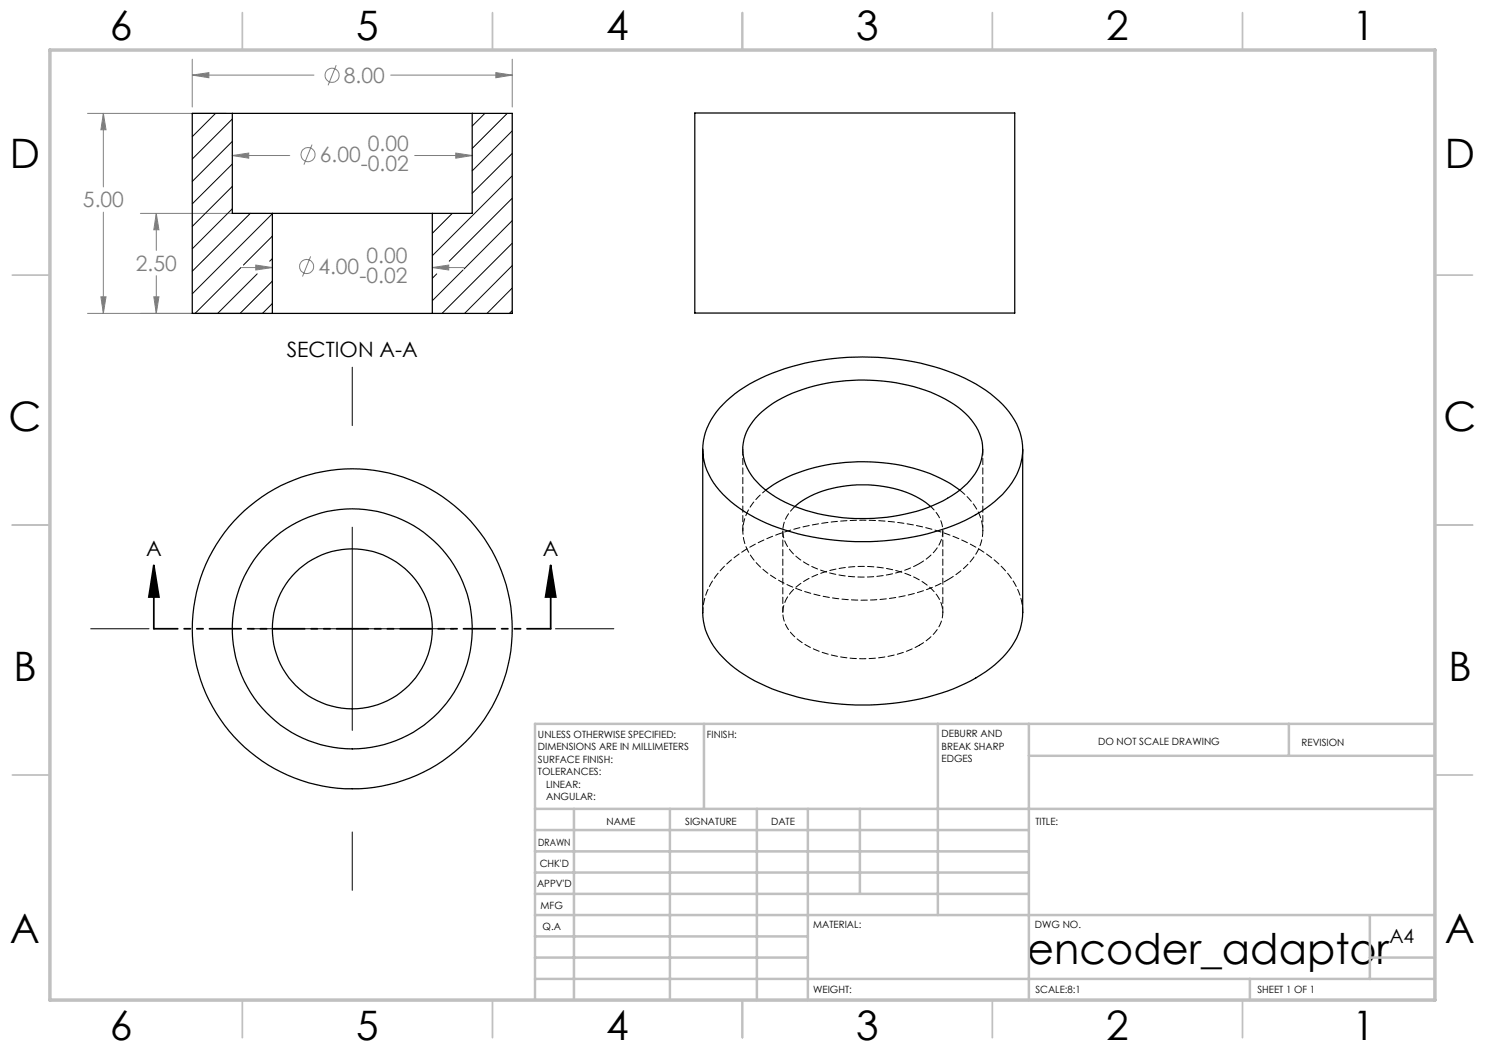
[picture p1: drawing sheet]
<svg xmlns="http://www.w3.org/2000/svg" width="297mm" height="210mm" viewBox="0 0 297 210" stroke-linecap="round" stroke-linejoin="round" font-family="sans-serif">
<g fill="none" stroke="#808080" stroke-width=".2">
<path d="M38.5 15l3.3-.5v1zM38.5 11.8v9.6M38.5 15h24.3M67.2 13l-1.6 4.1M78.1 15h24.3M99.2 14.5l3.2 .5-3.2 .5zM102.4 11.8v9.6M17.5 22.7h27.7M20.7 22.7l.5 3.3h-1zM20.7 22.7v14.7M46.5 31.1l3.2-.5v1zM46.5 31.1h11.5"/>
<path d="M62.4 28.9l-1.6 4M82.9 31.1h11.5M91.2 30.6l3.2 .5-3.2 .5zM20.2 59.4h1l-.5 3.3zM20.7 42.4v20.3M28.1 42.7h25.1M30.8 59.4h1l-.5 3.3zM31.3 42.7l.5 3.3h-1zM31.3 42.7v7.4M31.3 55.1v7.6M48.1 53.5h6.4M51.2 53l3.3 .5-3.3 .5z"/>
<path d="M62.1 51.3l-1.6 4M86.5 53.5l3.2-.5v1zM86.5 53.5h6.3M17.5 62.7h35.7"/>
<circle cx="66.4" cy="15.1" r="1.41"/>
<circle cx="61.6" cy="30.9" r="1.41"/>
<circle cx="61.3" cy="53.3" r="1.4"/>
</g>
<path d="M30.8 113.1l1 6.3h-2zM30.8 113.1v12.7M110.1 113.1l1.1 6.3h-2.1zM110.1 113.1v12.7" fill="none" stroke="#000" stroke-width=".35"/>
<path d="M70.4 73.4v11.7M70.4 105.4v40.7M18.1 125.8h11.7M50.1 125.8h40.7M111.1 125.8h11.7M70.4 166.4v11.7" fill="none" stroke="#000" stroke-width=".2"/>
<path d="M110.2 125.8h-79.4" fill="none" stroke="#000" stroke-width=".35" stroke-dasharray="6.3 1.3 1.3 1.3 1.3 1.3" stroke-dashoffset="1.6"/>
<g fill="none" stroke="#c0c0c0" stroke-width=".35">
<path d="M48.5 2.5v7.5M98.5 2.5v7.5M148.5 2.5v7.5M198.5 2.5v7.5M248.5 2.5v7.5M2.5 55h7.5M287 55h7.5M2.5 105h7.5M287 105h7.5M2.5 155h7.5M287 155h7.5M48.5 200v7.5"/>
<path d="M98.5 200v7.5M148.5 200v7.5M198.5 200v7.5M248.5 200v7.5"/>
</g>
<g fill="none" stroke="#c0c0c0" stroke-width=".5">
<path d="M140.8 144.8v17M187.6 144.8v38.2M205.8 144.8v55.2M205.8 151.2h81.2M257.8 144.8v6.4M287 144.8h-180v55.2M107 161.8h180M107 178.8h98.8M107 174.5h98.8M107 170.3h98.8M107 166h98.8M114.8 161.8v38.2"/>
<path d="M134 161.8v38.2M151.4 161.8v38.2M161.6 161.8v38.2M172 161.8v17M107 195.8h180M107 191.5h54.6M107 187.3h54.6M107 183h180M250 195.8v4.2M274 191.5h13M274 183v12.8"/>
</g>
<path d="M10 10h277v190h-277z" fill="none" stroke="#c0c0c0" stroke-width=".7"/>
<path d="M110.1 113.1l1.1 6.3h-2.1zM30.8 113.1l1 6.3h-2z" fill="#000"/>
<path d="M38.5 15l3.3-.5v1zM99.2 14.5l3.2 .5-3.2 .5zM31.3 42.7l.5 3.3h-1zM30.8 59.4h1l-.5 3.3zM20.7 22.7l.5 3.3h-1zM20.2 59.4h1l-.5 3.3zM46.5 31.1l3.2-.5v1zM91.2 30.6l3.2 .5-3.2 .5zM51.2 53l3.3 .5-3.3 .5zM86.5 53.5l3.2-.5v1z" fill="#808080"/>
<g fill="none" stroke="#000" stroke-width=".25">
<path d="M46.5 22.7h47.9M46.5 22.7h-8v40h16M46.5 22.7v20h8M94.4 22.7h8v40h-15.9M94.4 22.7v20h-7.9M139 22.6h64v40h-64zM54.5 42.7h32M54.5 42.7v20M86.5 42.7v20M54.5 62.7h32M140.5 89.9v32.6a13.5 13.5 0 0 0 4.8 9.7 35.8 35.8 0 0 0 18.5 8.1 51.2 51.2 0 0 0 29.2-3.6 21.7 21.7 0 0 0 10.3-9.1l.9-2.5 .3-2.6v-32.6M145.3 80.1a35.8 35.8 0 0 1 18.5-8 51.2 51.2 0 0 1 29.2 3.6 22.2 22.2 0 0 1 10.3 9.1 11.7 11.7 0 0 1-2.1 13.3 30.6 30.6 0 0 1-15.7 8.7 52 52 0 0 1-33.4-2.7 21.6 21.6 0 0 1-10.3-9.2 11.6 11.6 0 0 1 2.1-13.3z"/>
<path d="M151.7 83a27.3 27.3 0 0 1 16.1-6.7 36.6 36.6 0 0 1 21.3 3.5 13.5 13.5 0 0 1 7.3 8.4 9.4 9.4 0 0 1-3 8.6 26.9 26.9 0 0 1-14.9 6.5 36.9 36.9 0 0 1-23.4-3.9 12.4 12.4 0 0 1-6.5-8.6 9.4 9.4 0 0 1 3.1-7.8zM153.1 98a32.5 32.5 0 0 1 19.8-5.7 32.7 32.7 0 0 1 18.7 5.5l.3 .2M159 101.3a19.2 19.2 0 0 1 11.5-4.3 22.9 22.9 0 0 1 14.7 3.6l.9 .7"/>
<circle cx="70.4" cy="125.8" r="24"/>
<circle cx="70.4" cy="125.8" r="16"/>
<circle cx="70.5" cy="125.8" r="32"/>
</g>
<path d="M183.9 112.7a8 8 0 0 0 4.7-6.5 6.7 6.7 0 0 0-2.5-4.9M183.9 129a8 8 0 0 0 4.7-6.5 8 8 0 0 0-4.7-6.5 25 25 0 0 0-22.7 0 8 8 0 0 0-4.6 6.5 8 8 0 0 0 4.6 6.5 25 25 0 0 0 22.7 0M204.6 122.5a13.7 13.7 0 0 0-5.6-10.4 38.5 38.5 0 0 0-20.6-7.7 49.5 49.5 0 0 0-27.4 4.5 20.1 20.1 0 0 0-9.6 9.4l-.7 2.5-.1 1.7" fill="none" stroke="#000" stroke-width=".2" stroke-dasharray="1.3 .6" stroke-dashoffset=".3"/>
<path d="M159 101.3a6.1 6.1 0 0 0-.3 9.5 19.4 19.4 0 0 0 12.8 4.6 23.8 23.8 0 0 0 12.4-2.7M189.5 116a13 13 0 0 0 7-8.5 10.1 10.1 0 0 0-4.5-9.5" fill="none" stroke="#000" stroke-width=".2" stroke-dasharray="1.3 .6" stroke-dashoffset="-.1"/>
<path d="M153.2 98a10.2 10.2 0 0 0-4.5 9.8 12.8 12.8 0 0 0 6.4 7.9 36.9 36.9 0 0 0 24.7 3.7 30.9 30.9 0 0 0 9.7-3.4" fill="none" stroke="#000" stroke-width=".2" stroke-dasharray="1.3 .6" stroke-dashoffset=".4"/>
<path d="M148.6 89.9v16.3M156.6 106.2v16.3M196.6 106.2v-16.3M188.6 122.5v-16.3" fill="none" stroke="#000" stroke-width=".2" stroke-dasharray="1.3 .6" stroke-dashoffset=".1"/>
<g fill="none" stroke="#000" stroke-width=".2">
<path d="M38.6 22.7l-.1 .1M43.1 22.7l-4.6 4.6M46.5 23.8l-8 8M46.5 28.3l-8 8M46.5 32.8l-8 8M46.5 37.3l-8 8M97 22.7l-2.6 2.5M101.5 22.7l-7.1 7M102.4 26.2l-8 8M102.4 30.7l-8 8M102.4 35.2l-15.9 15.9M102.4 39.6l-12.5 12.6"/>
<path d="M46.5 41.8l-8 8M48.1 53.6l-9.1 9.1M50.1 42.7l-11.6 11.5M51.4 54.8l-7.9 7.9M54.5 42.7l-16 16.1M54.5 47.2l-5.8 5.8M54.5 51.7l-.6 .5M54.5 56.2l-6.5 6.5M87.3 54.8l-.8 .9M90.5 42.7l-4 4M92.6 54l-6.1 6.1M102.4 44.1l-9.6 9.7"/>
<path d="M102.4 48.6l-14 14.1M102.4 53.1l-9.5 9.6M102.4 57.6l-5 5.1M54.5 60.7l-2 2M102.4 62.1l-.5 .6"/>
</g>
<text font-size="8.5" x="205.4" y="192.7">encoder_adaptor</text>
<g font-size="8.1">
<text x="22" y="8">6</text>
<text x="71.2" y="8">5</text>
<text x="121.2" y="8">4</text>
<text x="171.3" y="8">3</text>
<text x="221.3" y="8">2</text>
<text x="270.5" y="8">1</text>
<text x="2" y="33.6">D</text>
<text x="289" y="33.6">D</text>
<text x="1.7" y="86.1">C</text>
<text x="288.7" y="86.1">C</text>
<text x="2.7" y="136.1">B</text>
<text x="289.7" y="136.1">B</text>
<text x="2" y="188.6">A</text>
<text x="289" y="188.6">A</text>
<text x="22" y="208">6</text>
<text x="71.2" y="208">5</text>
<text x="121.2" y="208">4</text>
<text x="171.3" y="208">3</text>
<text x="221.3" y="208">2</text>
<text x="270.5" y="208">1</text>
</g>
<g font-size="4.2" fill="#808080">
<text x="68.8" y="16.6">8.00</text>
<text x="64" y="32.5">6.00</text>
<text x="72.2" y="34.3">-0.02</text>
<text x="73.6" y="30.2">0.00</text>
<text x="16.6" y="41.5">5.00</text>
<text x="73.3" y="52.6">0.00</text>
<text x="27.2" y="54.2">2.50</text>
<text x="63.7" y="54.8">4.00</text>
<text x="71.9" y="56.7">-0.02</text>
</g>
<g font-size="4.2">
<text x="57.4" y="71.5">SECTION A-A</text>
<text x="29.2" y="111.2">A</text>
<text x="108.6" y="111.2">A</text>
</g>
<text font-size="3.9" x="277.9" y="188.5">A4</text>
<g font-size="2">
<text x="107.6" y="147.6">UNLESS OTHERWISE SPECIFIED:</text>
<text x="141.4" y="147.6">FINISH:</text>
<text x="188.3" y="147.5">DEBURR AND</text>
<text x="188.3" y="150">BREAK SHARP</text>
<text x="219.6" y="149">DO NOT SCALE DRAWING</text>
<text x="260.3" y="149.2">REVISION</text>
<text x="107.6" y="150.1">DIMENSIONS ARE IN MILLIMETERS</text>
<text x="107.6" y="152.6">SURFACE FINISH:</text>
<text x="107.6" y="155.1">TOLERANCES:</text>
<text x="188.3" y="152.5">EDGES</text>
<text x="109.2" y="157.6">LINEAR:</text>
<text x="109.2" y="160.1">ANGULAR:</text>
<text x="121.3" y="165">NAME</text>
<text x="137" y="164.9">SIGNATURE</text>
<text x="154.2" y="164.9">DATE</text>
<text x="207.1" y="164.9">TITLE:</text>
<text x="107.6" y="169.1">DRAWN</text>
<text x="107.9" y="173.3">CHK'D</text>
<text x="107.4" y="177.4">APPV'D</text>
<text x="108.1" y="181.8">MFG</text>
<text x="108.5" y="186">Q.A</text>
<text x="162.6" y="185.5">MATERIAL:</text>
<text x="207" y="185.5">DWG NO.</text>
<text x="162.6" y="198.5">WEIGHT:</text>
<text x="207.1" y="198.6">SCALE:8:1</text>
<text x="251.5" y="198.6">SHEET 1 OF 1</text>
</g>
</svg>
